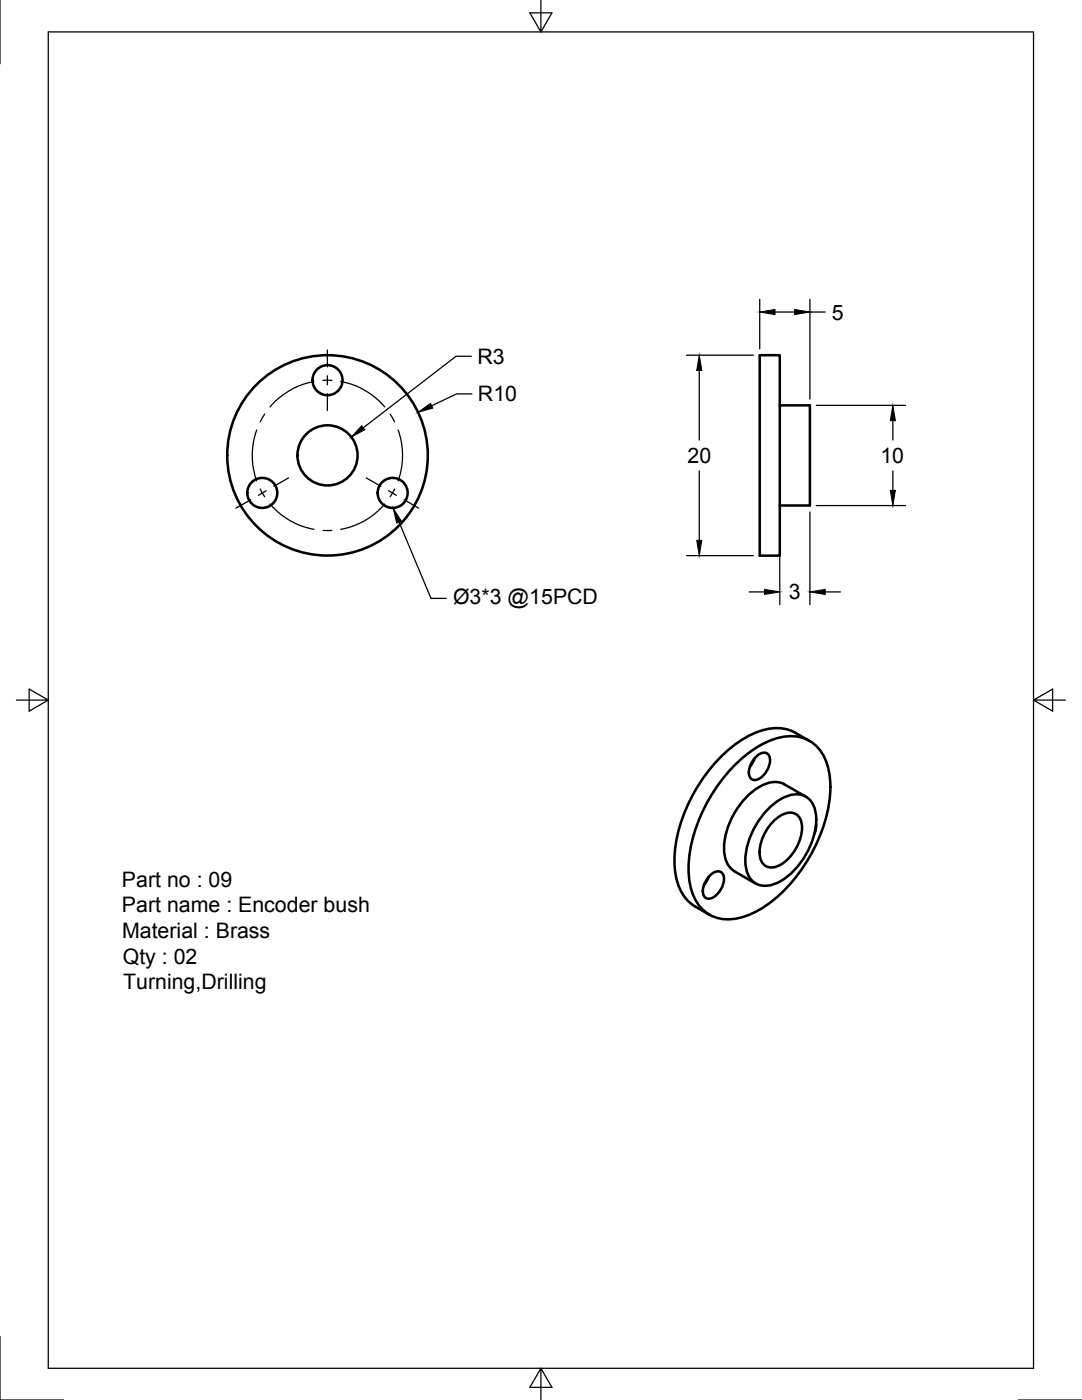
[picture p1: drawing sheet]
<svg xmlns="http://www.w3.org/2000/svg" width="216mm" height="279mm" viewBox="0 0 216 279" stroke-linecap="round" stroke-linejoin="round" font-family="sans-serif">
<!-- layer: Visible -->
<g fill="none" stroke="#000" stroke-width=".51">
<path d="M151.6 70.9h4v40h-4zM155.6 80.9h6v20h-6M146.3 153a18.3 18.3 0 0 1 10.8-6.1 7.3 7.3 0 0 1 8 5.6 21.8 21.8 0 0 1-1.6 14.5 30.9 30.9 0 0 1-12 14.6 10.9 10.9 0 0 1-9 1.4 8 8 0 0 1-4.8-6.5 25.8 25.8 0 0 1 3.4-16.3 33.5 33.5 0 0 1 5.2-7.2zM150.6 151.3a2.29 2.29 0 0 1 2.4-1 2.54 2.54 0 0 1 .2 3.2 3.4 3.4 0 0 1-2.7 2.2 1.3 1.3 0 0 1-1.1-1.5 4.6 4.6 0 0 1 1.2-2.9zM150.6 151.2l-1 1.8M158.7 146.2l2.8 1.7M158.7 146.2a9.1 9.1 0 0 0-8.6 .3 29 29 0 0 0-13.2 14.9 23.9 23.9 0 0 0-2.1 13.3 8.6 8.6 0 0 0 3.9 6.2l2.9 1.7M160.8 159l-4.3-2.5a5 5 0 0 0-5 .5 15.3 15.3 0 0 0-7 13.3 4.7 4.7 0 0 0 2.1 3.6M141.4 175a2.29 2.29 0 0 1 2.5-1 2.54 2.54 0 0 1 .1 3.2 3.4 3.4 0 0 1-2.7 2.2 1.3 1.3 0 0 1-1.1-1.6 4.6 4.6 0 0 1 1.2-2.8zM141.4 174.9l-1 1.8M146.5 173.9l4.3 2.4M153 161.7a9.1 9.1 0 0 1 5.8-3.2 3.9 3.9 0 0 1 4 3.9 15 15 0 0 1-8 13.9 4 4 0 0 1-6-3.4 15 15 0 0 1 4.2-11.2z"/>
<path d="M154.5 163.8a4.1 4.1 0 0 1 4-1.5 3.2 3.2 0 0 1 1.5 3.7 9.1 9.1 0 0 1-5 6.9 2.36 2.36 0 0 1-3.4-2 8.9 8.9 0 0 1 2.9-7.1zM162.8 164.4v1.2l-.3 .8"/>
<circle cx="65.4" cy="75.9" r="3"/>
<circle cx="52.3" cy="98.4" r="3"/>
<circle cx="65.3" cy="90.9" r="20"/>
<circle cx="65.4" cy="90.9" r="6"/>
<circle cx="78.3" cy="98.4" r="3"/>
</g>
<!-- layer: Border -->
<path d="M0 0v12.7M9.6 6.4h196.6v266.7h-196.6zM107.9 0v6.4l-2.2-3.8h4.4l-2.2 3.8M3.3 139.7h6.3l-3.8-2.2v4.4l3.8-2.2M206.2 139.7l3.8 2.2v-4.4l-3.8 2.2h6.4M0 266.7v12.7h12.7M107.9 273.1l2.2 3.8h-4.4l2.2-3.8v6.3M203.2 279.4h12.7" fill="none" stroke="#000" stroke-width=".25"/>
<!-- layer: Center Lines -->
<g fill="none" stroke="#000" stroke-width=".25">
<path d="M62.7 76.1a15 15 0 0 0-8.8 5.1M64.4 75.9h1.8M65.3 69.9v3.3M65.3 75v1.8M65.3 78.6v3.3M68 76.1a15 15 0 0 1 8.8 5.1M50 99.7l-2.9 1.7M51.2 85.8a15 15 0 0 0 0 10.2M51.9 97.6l.9 1.5M52.8 82.6l-.9 1.6M53.1 97.9l-1.5 .9M57.6 95.4l-2.9 1.6"/>
<path d="M73.1 95.4l2.9 1.6M77.5 97.9l1.6 .9M77.9 82.6l.8 1.6M78.7 97.6l-.9 1.5M79.4 85.8a14.9 14.9 0 0 1 0 10.2M80.6 99.7l2.9 1.7M53.9 100.6a15 15 0 0 0 8.8 5M64.4 105.9h1.8M76.8 100.6a14.8 14.8 0 0 1-8.8 5"/>
</g>
<!-- layer: Dimensions -->
<g fill="none" stroke="#000" stroke-width=".25">
<path d="M151.6 59.7v9.9M161.6 59.7v19.9M94 71.1h-3l-18.5 14.3M94.2 78.6h-3.1l-5 2.4M137 70.9h13.3M139.5 73.9v13.9M154.6 62.3h4M161.6 62.3h3.1M139.5 94v13.8M162.9 80.9h17.8M178.2 83.9v3.9M178.2 94v3.9"/>
<path d="M137 110.9h13.3M149.5 118.1h3M155.6 102.2v18.5M161.6 102.2v18.5M162.9 100.9h17.8M164.7 118.1h3"/>
</g>
<path d="M139.5 70.9l.5 3h-1zM151.6 62.3l3-.5v1zM158.6 61.8l3 .5-3 .5zM72.2 85l.6 .8-2.7 1.4zM83.4 82.3l2.5-1.8 .5 .9zM178.2 80.9l.5 3h-1zM177.7 97.9h1l-.5 3zM139 107.8h1l-.5 3.1zM152.5 117.6l3.1 .5-3.1 .5zM161.6 118.1l3.1-.5v1z" fill="#000" stroke="#000" stroke-width=".2"/>
<!-- layer: Annotations -->
<path d="M78.4 101.4l1.7 2.6-.9 .4z" fill="#000" stroke="#000" stroke-width=".2"/>
<path d="M79.6 104.2l6.4 15.2h3" fill="none" stroke="#000" stroke-width=".25"/>
<g font-size="4.3">
<text x="166" y="63.8">5</text>
<text x="95.2" y="72.6">R3</text>
<text x="95.4" y="80.1">R10</text>
<text x="137.2" y="92.4">20</text>
<text x="175.7" y="92.4">10</text>
<text x="157.4" y="119.6">3</text>
<text x="90.4" y="120.6">Ø3*3 @15PCD</text>
<text x="24.3" y="177">Part no : 09</text>
<text x="24.3" y="182.1">Part name : Encoder bush</text>
<text x="24.4" y="187.2">Material : Brass</text>
<text x="24.5" y="192.3">Qty : 02</text>
<text x="24.6" y="197.4">Turning,Drilling</text>
</g>
</svg>
